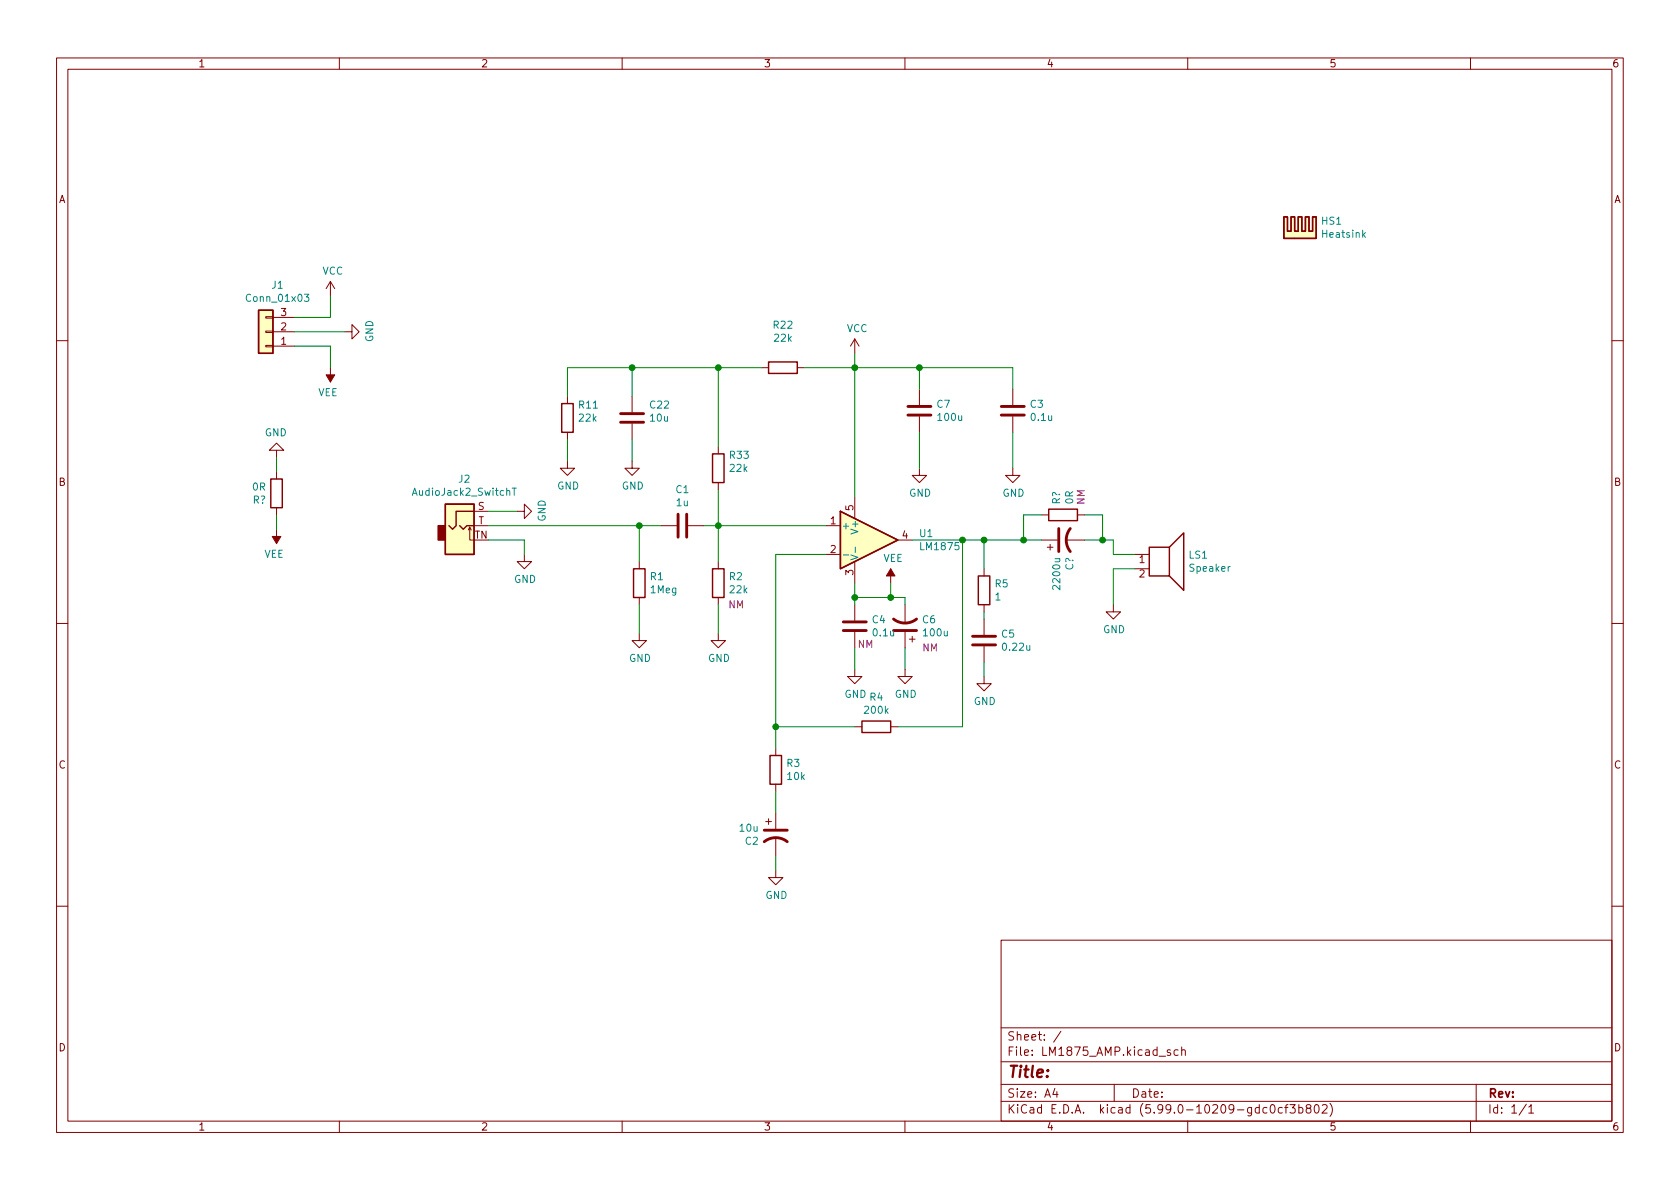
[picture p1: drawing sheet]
<svg xmlns="http://www.w3.org/2000/svg" width="297mm" height="210mm" viewBox="0 0 297 210" stroke-linecap="round" stroke-linejoin="round" font-family="sans-serif">
<g fill="none" stroke="#840000" stroke-width=".18">
<path d="M10 10.2h277v190.1h-277zM12 12.2h273v186.1h-273zM60 10.2v2M110 10.2v2M160 10.2v2M210 10.2v2M260 10.2v2M47 56h1.3v.3h-1.3zM47 58.5h1.3v.3h-1.3zM48.3 58.7h3.8M48.3 56.1h3.8M58.4 49.8l-.7 1.2"/>
<path d="M58.4 49.8v2.5M58.4 49.8l.8 1.2M61 58.7h1.2v-1.3l1.3 1.3-1.3 1.2v-1.2M151.1 59.9v2.6M151.1 59.9l-.7 1.3M151.1 59.9l.8 1.3M10 60.2h2M47 61.1h1.3v.2h-1.3zM48.3 61.2h3.8M48.9 79.6h1.3l-1.3-1.2-1.3 1.2h1.3v1.3M58.4 65v2.6M100.3 70.1v1.3"/>
<path d="M100.3 76.4v1.3M111.8 70.1v2.8M111.8 74.9v2.8M127 79v1.3M134.6 65h1.3M141 65h1.2M162.6 68.8v2.8M162.6 73.7v2.7M179.1 68.8v2.8M179.1 73.7v2.7M285 60.2h2M48.9 83.4v1.3"/>
<path d="M48.9 89.8v1.3M48.9 93.6v2.5M82.8 93.7l.3-.5v2.3h.7M83.1 93.2l.2 .5M83.8 93h2.6M83.8 90.4h2.6M91.4 90.4h1.3v-1.3l1.3 1.3-1.3 1.3v-1.3M92.7 98v1.3h1.3l-1.3 1.3-1.3-1.3h1.3M100.3 81.5v1.3h1.3l-1.3 1.3-1.2-1.3h1.2M111.8 81.5v1.3h1.2l-1.2 1.3-1.3-1.3h1.3M113 99.3v1.3M116.8 93h2.8"/>
<path d="M121.7 93h2.8M127 85.3v1.3M127 99.3v1.3M146 93h2.6M146 98h2.6M151.1 87.9v3.8M151.1 99.3v3.8M158.7 95.5h2.6M162.6 82.8v1.3h1.2l-1.2 1.2-1.3-1.2h1.3M179.1 82.8v1.3h1.2l-1.2 1.2-1.3-1.2h1.3M184.1 95.5h2.8M184.1 91.1h1.3"/>
<path d="M185.2 96.8h1M185.7 96.3v1M188.5 95.5h3.3M190.5 91.1h1.3M200.7 98h2.5M10 110.2h2M113 112v1.3h1.3l-1.3 1.2-1.2-1.2h1.2M113 105.7v1.2M127 112v1.3h1.3l-1.3 1.2-1.3-1.2h1.3M127 105.7v1.2M151.1 118.4v1.2h1.3l-1.3 1.3-1.2-1.3h1.2M151.1 106.9v2.8"/>
<path d="M151.1 111.8v2.7M157.5 100.6v2.5M160 118.4v1.2h1.3l-1.3 1.3-1.3-1.3h1.3M160 106.9v3.3M160 111.8v2.7M160.8 113h1M161.3 112.5v1M174 119.6v1.3h1.3l-1.3 1.3-1.3-1.3h1.3M174 100.6v1.2M174 106.9v1.3M174 109.5v2.8M174 114.3v2.8"/>
<path d="M196.8 106.9v1.3h1.3l-1.3 1.3-1.2-1.3h1.2M200.7 100.6h2.5M285 110.2h2M137.2 132.3v1.3M137.2 138.7v1.2M151.1 128.5h1.3M157.5 128.5h1.2M135.4 145.3h1M135.9 144.8v1M137.2 153.9v1.3h1.2l-1.2 1.3-1.3-1.3h1.3M137.2 143.8v2.8M137.2 148.1v3.3"/>
<path d="M10 160.2h2M177 166.3h108v32h-108zM285 160.2h2M60 198.3v2M110 198.3v2M160 198.3v2M177 194.8h108M177 191.8h108M177 187.8h108M177 181.8h108M186.5 192.5l-.4 1h1M186.9 193v1"/>
<path d="M187.6 182.4l-1.3 1.9M197 191.8v3M206.9 185.7l-.3-.1-.2 .2v.3l.5 .1v.4h-.5M208.3 185.7l-.4-.1-.3 .3v.4l.1 .3h.6M208.9 185.8l.2-.2 .4 .1 .1 .9M208.9 185.1v1.5M210 198.3v2M224 195.9l-.4-.1-.3 .3v.4l.1 .3h.6M224.8 195.4l.1-.1a.81 .81 0 0 1 .6 .7 .81 .81 0 0 1-.3 .8h-.1a.81 .81 0 0 1-.6-.6 .81 .81 0 0 1 .3-.8zM226.7 195.9l-.4-.1-.3 .3v.4l.1 .3h.6M227.1 195.8h.6M227.7 195.3l-.3 .2v1.3"/>
<path d="M228.1 195.3h.9l-.5 .6 .4 .1v.7l-.2 .1h-.4l-.2-.1M229.6 195.9l.5-.1 .3 .3v.4l-.2 .3h-.6M229.6 195.3v1.5M231.2 196l-.3-.3 .1-.2 .2-.2 .4 .1 .2 .2-.1 .2-.6 .2-.2 .3 .1 .4 .2 .1h.4l.2-.3-.1-.4-.2-.1M232.5 195.5l.2-.2a.81 .81 0 0 1 .6 .7 .81 .81 0 0 1-.3 .8h-.1a.81 .81 0 0 1-.4-1.3zM233.8 195.5l.6-.2 .2 .2v.3l-.9 1h.9M235.1 195.1a1.72 1.72 0 0 1 0 2.3M260 198.3v2M261 191.8v6.5M269.9 195.3l-1.3 1.9M270.3 195.8l.4-.5v1.5M270.3 196.8h.9"/>
</g>
<g fill="none" stroke="#840000" stroke-width=".25">
<path d="M227 38.3h.6v2.6h.7v-2.6h.6v2.6h.6v-2.6h.7v2.6h.6v-2.6h.6v2.6h.7v-2.6h.6v3.9h-5.7zM45.7 54.9h2.6v7.6h-2.6zM99.3 71.4h2v5h-2zM135.9 64h5.1v2h-5.1zM47.9 84.7h2v5.1h-2zM78.7 89.1h5.1v8.9h-5.1zM81.3 93l.6 .6 .6-.6h1.3M83.8 90.4h-3.2v2.6l-.6 .6-.6-.6M126 80.3h2v5h-2zM148.6 90.4l10.1 5.1-10.1 5.1zM185.4 90h5.1v2.1h-5.1zM203.2 96.8h3.6v5h-3.6z"/>
<path d="M206.8 96.8l2.5-2.6v10.2l-2.5-2.6M112 100.6h2v5.1h-2zM126 100.6h2v5.1h-2zM173 101.8h2v5.1h-2zM136.1 133.6h2.1v5.1h-2.1zM152.4 127.5h5.1v2h-5.1z"/>
</g>
<g fill="none" stroke="#840000" stroke-width=".51">
<path d="M109.7 74.7h4.1M109.7 73.1h4.1M160.5 73.4h4.1M160.5 71.9h4.1M177 73.4h4.1M177 71.9h4.1M119.9 90.9v4.1M121.4 90.9v4.1M187.2 93.5v4M189.2 93.5a3.3 3.3 0 0 0 0 4M149.1 111.5h4.1M149.1 110h4.1"/>
<path d="M158 109.5a3.3 3.3 0 0 0 4.1 0M158 111.5h4.1M172 114h4M172 112.5h4M135.1 148.8a3.3 3.3 0 0 1 4.1 0M135.1 146.8h4.1"/>
</g>
<g fill="#ffffc2" stroke="#ffffc2" stroke-width=".18">
<path d="M227 38.3h.6v2.6h.7v-2.6h.6v2.6h.6l-.6 1.3h-1.9z"/>
<path d="M229.5 38.3h.7v2.6h.6v-2.6h.6v2.6h.7v-2.6h.6v3.9h-3.8l.6-1.3z"/>
<path d="M148.6 90.4l10.1 5.1-10.1 5.1z"/>
<path d="M45.7 54.9h2.6v7.6h-2.6z"/>
<path d="M78.7 89.1h5.1v8.9h-5.1z"/>
</g>
<g fill="#840000" stroke="#840000" stroke-width=".18">
<path d="M157.5 100.6l.7 1.2h-1.5z"/>
<path d="M57.7 66.3h1.5l-.8 1.3z"/>
<path d="M48.1 94.9h1.6l-.8 1.2z"/>
</g>
<path d="M53.8 52h.8l-.4 .5 .3 .1v.6l-.1 .1-.6-.1M90.6 86.3h.7M90.9 86.3v1.3M149.1 98.1h1M150.4 98.1l1.3 .5-1.3 .4M151.2 96.7v1" fill="none" stroke="#008484" stroke-width=".18"/>
<path d="M77.5 93h1.2v2.5h-1.2z" fill="#840000" stroke="#840000" stroke-width=".25"/>
<g fill="none" stroke="#008400" stroke-width=".18">
<path d="M52.1 58.7h8.9M58.4 52.3v3.8h-6.3M52.1 61.2h6.3v3.8M100.3 77.7v3.8M111.8 65v5.1M111.8 77.7v3.8M127 65v14M134.6 65h-34.3v5.1M142.2 65h36.9v3.8M151.1 62.5v25.4M162.6 65v3.8M162.6 76.4v6.4"/>
<path d="M179.1 76.4v6.4M48.9 80.9v2.5M48.9 91.1v2.5M86.4 95.5h6.3v2.5M86.4 93h30.4M86.4 90.4h5M113 93v6.3M124.5 93h21.5M127 86.6v12.7M146 98h-8.8v34.3M161.3 95.5h22.8M170.2 95.5v33h-11.5"/>
<path d="M174 95.5v5.1M184.1 91.1h-3.1v4.4M191.8 95.5h5v2.5h3.9M191.8 91.1h3.1v4.4M113 106.9v5.1M127 106.9v5.1M151.1 103.1v3.8M151.1 114.5v3.9M151.1 105.7h8.9v1.2M157.5 103.1v2.6M160 114.5v3.9M174 108.2v1.3"/>
<path d="M174 117.1v2.5M200.7 100.6h-3.9v6.3M137.2 128.5h13.9M137.2 139.9v3.9M137.2 151.4v2.5"/>
</g>
<g fill="#008400" stroke="#008400" stroke-width=".18">
<circle cx="111.8" cy="65" r=".51"/>
<circle cx="113" cy="93" r=".51"/>
<circle cx="151.1" cy="105.7" r=".51"/>
<circle cx="157.5" cy="105.7" r=".51"/>
<circle cx="137.2" cy="128.5" r=".51"/>
<circle cx="127" cy="93" r=".51"/>
<circle cx="151.1" cy="65" r=".51"/>
<circle cx="127" cy="65" r=".51"/>
<circle cx="162.6" cy="65" r=".51"/>
<circle cx="181" cy="95.5" r=".51"/>
<circle cx="170.2" cy="95.5" r=".51"/>
<circle cx="174" cy="95.5" r=".51"/>
<circle cx="194.9" cy="95.5" r=".51"/>
</g>
<text font-size="2.8" fill="#840000" x="178" y="190.6">Title:</text>
<g font-size="2.1" fill="#840000">
<text x="178" y="184">Sheet: /</text>
<text x="178" y="186.7">File: LM1875_AMP.kicad_sch</text>
<text x="178" y="196.9">KiCad E.D.A. kicad (5.99.0-10209-gdc0cf3b802)</text>
<text x="178" y="194.1">Size: A4</text>
<text x="200" y="194.1">Date:</text>
<text x="263" y="194.1">Rev:</text>
<text x="263" y="196.9">Id: 1/1</text>
</g>
<g font-size="1.8" fill="#840000">
<text x="35" y="11.9">1</text>
<text x="85" y="11.9">2</text>
<text x="135" y="11.9">3</text>
<text x="185" y="11.9">4</text>
<text x="235" y="11.9">5</text>
<text x="285" y="11.9">6</text>
<text x="10.3" y="35.9">A</text>
<text x="285.3" y="35.9">A</text>
<text x="49.7" y="58.4">2</text>
<text x="49.7" y="55.9">3</text>
<text x="49.7" y="61">1</text>
<text x="10.3" y="85.9">B</text>
<text x="285.3" y="85.9">B</text>
<text x="83.9" y="95.2">TN</text>
<text x="84.5" y="90.2">S</text>
<text x="84.5" y="92.7">T</text>
<text x="146.8" y="92.7">1</text>
<text x="150.9" y="90.3" transform="rotate(-90 150.9 90.3)">5</text>
<text x="159.5" y="95.2">4</text>
<text x="146.8" y="97.8">2</text>
<text x="150.9" y="101.7" transform="rotate(-90 150.9 101.7)">3</text>
<text x="201.4" y="99.6">1</text>
<text x="201.4" y="102.1">2</text>
<text x="10.3" y="135.9">C</text>
<text x="285.3" y="135.9">C</text>
<text x="10.3" y="185.9">D</text>
<text x="285.3" y="185.9">D</text>
<text x="35" y="199.9">1</text>
<text x="85" y="199.9">2</text>
<text x="135" y="199.9">3</text>
<text x="185" y="199.9">4</text>
<text x="235" y="199.9">5</text>
<text x="285" y="199.9">6</text>
</g>
<g font-size="1.8" fill="#008484">
<text x="233.7" y="39.7">HS1</text>
<text x="233.9" y="42">Heatsink</text>
<text x="43.9" y="53.4">Conn_01x03</text>
<text x="48.1" y="51">J1</text>
<text x="57" y="48.6">VCC</text>
<text x="136.8" y="58.1">R22</text>
<text x="149.7" y="58.7">VCC</text>
<text x="66" y="60.5" transform="rotate(-90 66 60.5)">GND</text>
<text x="137" y="60.4">22k</text>
<text x="56.2" y="70">VEE</text>
<text x="46.8" y="77.1">GND</text>
<text x="102.4" y="72.2">R11</text>
<text x="102.4" y="74.5">22k</text>
<text x="115" y="72.2">C22</text>
<text x="115" y="74.5">10u</text>
<text x="165.7" y="72.1">C7</text>
<text x="165.9" y="74.4">100u</text>
<text x="182.2" y="72.1">C3</text>
<text x="182.4" y="74.4">0.1u</text>
<text x="129.1" y="81.1">R33</text>
<text x="129.1" y="83.4">22k</text>
<text x="44.7" y="86.7">0R</text>
<text x="44.7" y="89">R?</text>
<text x="73.2" y="87.6">AudioJack2_SwitchT</text>
<text x="81.1" y="85.3">J2</text>
<text x="98.5" y="86.6">GND</text>
<text x="109.9" y="86.6">GND</text>
<text x="119.5" y="87.2">C1</text>
<text x="119.6" y="89.5">1u</text>
<text x="160.7" y="87.8">GND</text>
<text x="177.2" y="87.8">GND</text>
<text x="187.4" y="89.2" transform="rotate(-90 187.4 89.2)">R?</text>
<text x="189.7" y="89.1" transform="rotate(-90 189.7 89.1)">0R</text>
<text x="96.5" y="92.3" transform="rotate(-90 96.5 92.3)">GND</text>
<text x="148.7" y="93.6">+</text>
<text x="151.8" y="94" transform="rotate(-90 151.8 94)">V+</text>
<text x="162.6" y="95">U1</text>
<text x="46.7" y="98.6">VEE</text>
<text x="156.1" y="99.4">VEE</text>
<text x="162.9" y="97.3">LM1875</text>
<text x="189.8" y="100.9" transform="rotate(-90 189.8 100.9)">C?</text>
<text x="210.2" y="98.8">LS1</text>
<text x="210.4" y="101.1">Speaker</text>
<text x="90.9" y="103.1">GND</text>
<text x="115" y="102.6">R1</text>
<text x="115.1" y="104.9">1Meg</text>
<text x="129" y="102.6">R2</text>
<text x="129.1" y="104.9">22k</text>
<text x="176" y="103.9">R5</text>
<text x="176" y="106.2">1</text>
<text x="187.5" y="104" transform="rotate(-90 187.5 104)">2200u</text>
<text x="154.2" y="110.2">C4</text>
<text x="154.4" y="112.5">0.1u</text>
<text x="163.1" y="110.2">C6</text>
<text x="163.4" y="112.5">100u</text>
<text x="177.1" y="112.7">C5</text>
<text x="195" y="112">GND</text>
<text x="111.2" y="117">GND</text>
<text x="125.2" y="117">GND</text>
<text x="177.4" y="115.1">0.22u</text>
<text x="149.3" y="123.4">GND</text>
<text x="153.8" y="123.9">R4</text>
<text x="158.2" y="123.4">GND</text>
<text x="172.2" y="124.7">GND</text>
<text x="153" y="126.2">200k</text>
<text x="139.1" y="135.6">R3</text>
<text x="139.3" y="137.9">10k</text>
<text x="130.9" y="147.1">10u</text>
<text x="131.8" y="149.4">C2</text>
<text x="135.3" y="158.9">GND</text>
</g>
<g font-size="1.8" fill="#840084">
<text x="191.8" y="89.3" transform="rotate(-90 191.8 89.3)">NM</text>
<text x="128.8" y="107.6">NM</text>
<text x="151.7" y="114.5">NM</text>
<text x="163.1" y="115.2">NM</text>
</g>
</svg>
